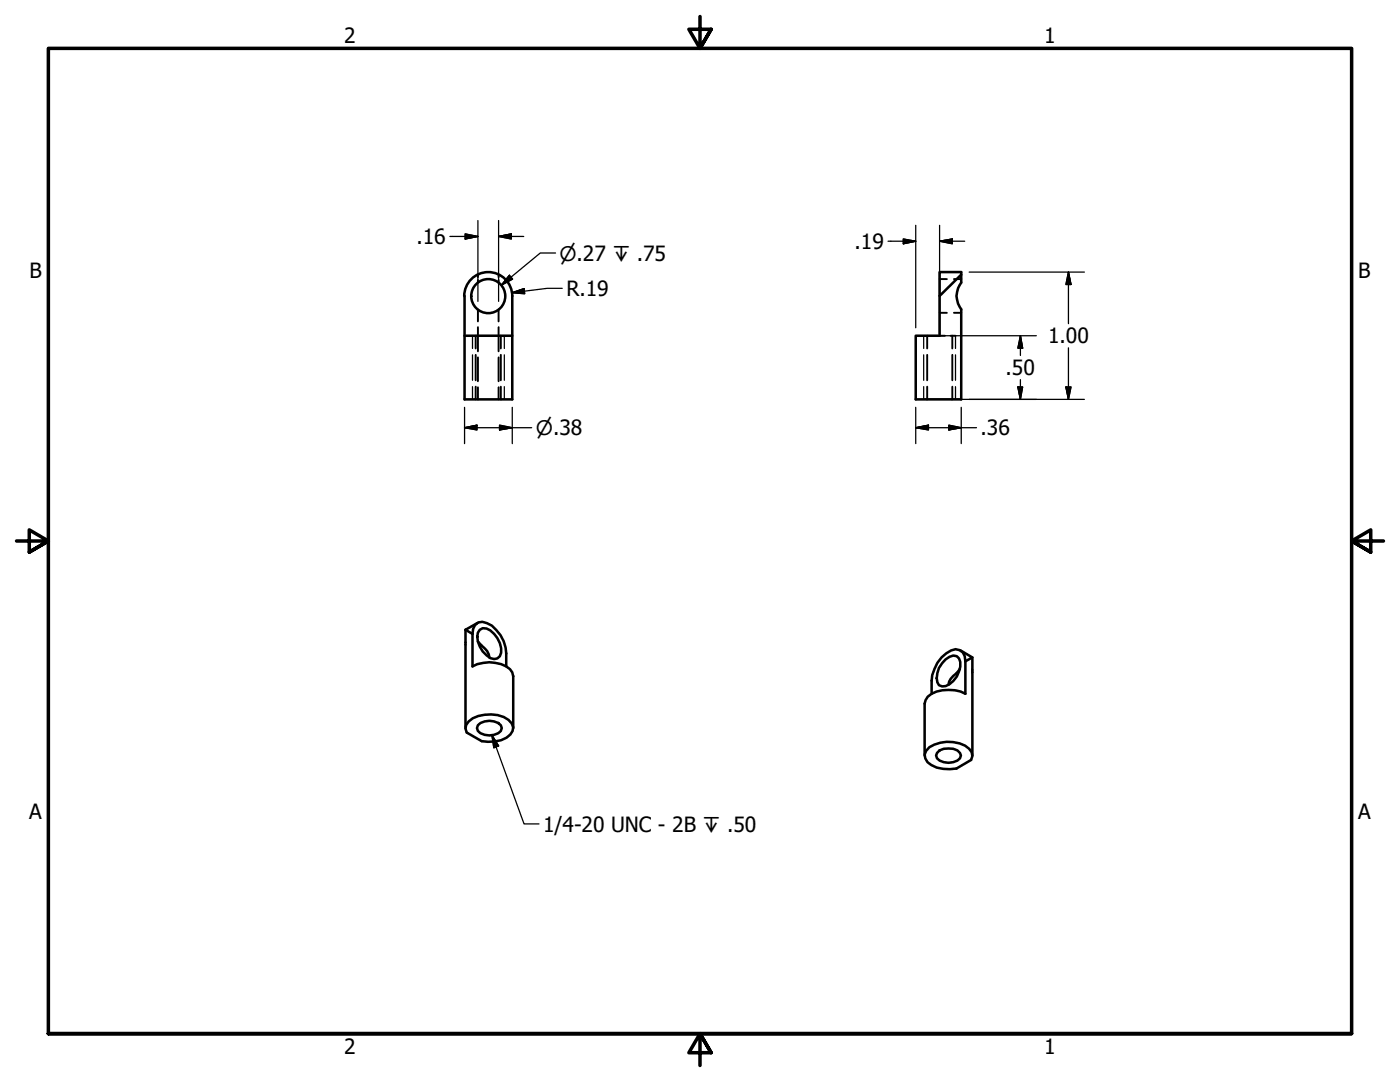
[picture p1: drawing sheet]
<svg xmlns="http://www.w3.org/2000/svg" width="279mm" height="216mm" viewBox="0 0 279 216" stroke-linecap="round" stroke-linejoin="round" font-family="sans-serif">
<!-- layer: Hidden (ANSI) -->
<g fill="none" stroke="#000" stroke-width=".38">
<path d="M95.4 54.8v.5M95.4 55.9v.5M99.5 54.8v.5M99.5 55.9v.5M187.5 55.7h1.5M190.4 55.7h1.4M94.9 67v2.5M94.9 70.8v5.1M94.9 77.2v2.5M95.4 61.7v2.4M95.4 65.3v4.8M95.4 71.3v4.8"/>
<path d="M95.4 77.3v2.4M99.5 61.7v2.4M99.5 65.3v4.8M99.5 71.3v4.8M99.5 77.3v2.4M99.9 67v2.5M99.9 70.8v5.1M99.9 77.2v2.5M185 67v2.5M185 70.8v5.1M185 77.2v2.5M187.5 62.4h1.5"/>
<path d="M187.5 67h1.1M189.7 67h1M190.1 67v2.5M190.1 70.8v5.1M190.1 77.2v2.5M190.4 62.4h1.4"/>
</g>
<!-- layer: Visible (ANSI) -->
<g fill="none" stroke="#000" stroke-width=".51">
<path d="M92.6 59.1a4.8 4.8 0 0 1 4.8-4.8 4.8 4.8 0 0 1 4.8 4.8v7.9M92.7 59.1v7.9M191.8 54.8l-4.3 4.3v-4.8h4.3v2.1a4.2 4.2 0 0 0 0 5.3v18h-9v-12.7h4.7v-7.9M92.7 67h9.5v12.7h-9.5zM92.9 125.7v19.6M92.9 125.7l1.4 .8M94.3 126.5v6.5a7 7 0 0 1 7.5 .5l.4 .7 .2 .7v10.4M94.3 126.5a1.98 1.98 0 0 1 .7-2 1.98 1.98 0 0 1 2.2-.2 7 7 0 0 1 3.8 6.1v2.6M95.2 124.3l-2.3 1.4M95.4 128a9 9 0 0 1 2.1 2.6l.2 .6M95.8 125.7a2.06 2.06 0 0 1 2.8 .8 4.4 4.4 0 0 1 1.2 4.4 1.67 1.67 0 0 1-2.7-.2 4.8 4.8 0 0 1-1.7-4.5zM188.7 131.6l.8-.5 .7-.3 .7 .1a2.45 2.45 0 0 1 .5 3.1 4.1 4.1 0 0 1-3.4 3l-.6-.3a3.6 3.6 0 0 1 .6-4.4z"/>
<path d="M191.6 133.5l-.7 .9a3.1 3.1 0 0 0-1.6 2.3M191.7 129.8l2.4 1.4-1.4 .8M192.7 132v6.4a7.4 7.4 0 0 0-7.5 .6l-.5 .7-.2 .7v10.3M192.7 132a1.98 1.98 0 0 0-.8-2 1.98 1.98 0 0 0-2.1-.2 7.2 7.2 0 0 0-3.9 6v2.6M194.1 131.2v19.5M93.5 144a7 7 0 0 1 8-.4 1.81 1.81 0 0 1 .4 3 6.1 6.1 0 0 1-5.8 1.3l-2.9-1.7-.3-.8 .1-.7zM95.4 144.7a3.4 3.4 0 0 1 4.5 0l.2 .6a2.17 2.17 0 0 1-2.4 1.4 2.17 2.17 0 0 1-2.5-1.4zM185.5 149.1a7 7 0 0 1 7.9 .3l.5 .7 .2 .8-.3 .7-2.9 1.8a7.1 7.1 0 0 1-5.8-1.3 1.87 1.87 0 0 1 .4-3zM187 150.2a3.3 3.3 0 0 1 4.1-.5l.5 .5 .2 .5a2.17 2.17 0 0 1-2.5 1.5 2.17 2.17 0 0 1-2.5-1.5z"/>
<circle cx="97.4" cy="59.1" r="3.4"/>
</g>
<!-- layer: Hidden Narrow (ANSI) -->
<path d="M94.3 67v2.5M94.3 70.8v5.1M94.3 77.2v2.5M100.6 67v2.5M100.6 70.8v5.1M100.6 77.2v2.5M184.3 67v2.5M184.3 70.8v5.1M184.3 77.2v2.5M190.7 67v2.5M190.7 70.8v5.1M190.7 77.2v2.5" fill="none" stroke="#000" stroke-width=".25"/>
<!-- layer: Border (ANSI) -->
<path d="M139.7 3.3v6.4l-2.2-3.9h4.4l-2.2 3.9 2.2-3.9M3.3 107.9h6.4l-3.9-2.2v4.5l3.9-2.3-3.9 2.3M276.1 107.9h-6.4l3.9-2.2v4.5l-3.9-2.3 3.9 2.3M9.7 206.2v-196.5h260v196.5h-260h260M141.9 210.1l-2.2-3.9 2.2 3.9h-4.4l2.2-3.9v6.4" fill="none" stroke="#000" stroke-width=".7"/>
<!-- layer: Dimension (ANSI) -->
<g fill="none" stroke="#000" stroke-width=".25">
<path d="M89.8 47.2h5.6M92.8 46.7l2.6 .5-2.6 .5zM95.4 44v16.1M99.5 47.2l2.5-.5v1zM99.5 47.2h5M99.5 44v12.1M99.5 56.1v4M102.2 58.4l2.4-.8 .1 1zM112.2 57.5h-3l-7 .9M177.2 48.1h5.6M180.3 47.7l2.5 .4-2.5 .5zM182.8 45v20.4"/>
<path d="M187.5 48.1l2.6-.4v.9zM187.5 48.1h5M187.5 45v20.4M193.4 54.3h23M213.2 54.3l.5 2.5h-1zM213.2 54.3v10.3M184.3 79.7h32.1M184.3 67h22.5M203.1 77.2h1l-.5 2.5zM203.6 67l.5 2.5h-1zM203.6 67v3.9M203.6 75.8v3.9"/>
<path d="M212.7 77.2h1l-.5 2.5zM213.2 69.4v10.3M92.7 85.3l2.5-.5v1zM92.7 85.3h13.4M92.7 81.3v7.2M99.7 84.8l2.5 .5-2.5 .5zM102.2 81.3v7.2M182.8 85.3l2.5-.5v1zM182.8 85.3h12.1M182.8 81.3v7.2M189.4 84.8l2.4 .5-2.4 .5zM191.8 81.3v7.2"/>
</g>
<g fill="#000" stroke="#000" stroke-width=".25">
<path d="M92.8 47.7l2.6-.5zM92.8 46.7l2.6 .5-2.6 .5zM99.5 47.2l2.5-.5zM99.5 47.2l2.5-.5v1zM102.2 58.4l2.4-.8zM102.2 58.4l2.4-.8 .1 1zM180.3 48.6l2.5-.5zM180.3 47.7l2.5 .4-2.5 .5zM187.5 48.1l2.6-.4zM187.5 48.1l2.6-.4v.9zM213.2 54.3l.5 2.5zM213.2 54.3l.5 2.5h-1z"/>
<path d="M203.1 77.2l.5 2.5zM203.1 77.2h1l-.5 2.5zM203.6 67l.5 2.5zM203.6 67l.5 2.5h-1zM212.7 77.2l.5 2.5zM212.7 77.2h1l-.5 2.5zM92.7 85.3l2.5-.5zM92.7 85.3l2.5-.5v1zM99.7 85.8l2.5-.5zM99.7 84.8l2.5 .5-2.5 .5zM182.8 85.3l2.5-.5zM182.8 85.3l2.5-.5v1z"/>
<path d="M189.4 85.8l2.4-.5zM189.4 84.8l2.4 .5-2.4 .5z"/>
</g>
<!-- layer: Symbol (ANSI) -->
<path d="M101.7 54.9l.6 .8-2.2 1.2zM110.9 50.5h-3.1l-7.7 6.4M98.2 146.7l1.3 2.1-.9 .4zM98.2 146.7l6.4 17.7h3" fill="none" stroke="#000" stroke-width=".25"/>
<path d="M101.7 54.9l-1.6 2zM101.7 54.9l.6 .8-2.2 1.2zM98.2 146.7l1.3 2.1zM98.2 146.7l1.3 2.1-.9 .4z" fill="#000" stroke="#000" stroke-width=".25"/>
<g font-size="4.2">
<text x="68.7" y="8.6">2</text>
<text x="208.4" y="8.6">1</text>
<text x="83.1" y="48.7">.16</text>
<text x="170.6" y="49.7">.19</text>
<text x="5.9" y="55.5">B</text>
<text x="113" y="59.1">R.19</text>
<text x="271.1" y="55.5">B</text>
<text x="209.2" y="68.5">1.00</text>
<text x="200.7" y="74.9">.50</text>
<text x="195.7" y="86.9">.36</text>
<text x="5.8" y="163.4">A</text>
<text x="108.4" y="165.9">1/4-20 UNC - 2B ↧ .50</text>
<text x="271" y="163.4">A</text>
<text x="68.7" y="210.3">2</text>
<text x="208.4" y="210.3">1</text>
</g>
<g font-size="4">
<text x="111.6" y="52">⌀.27 ↧ .75</text>
<text x="106.9" y="86.8">⌀.38</text>
</g>
</svg>
